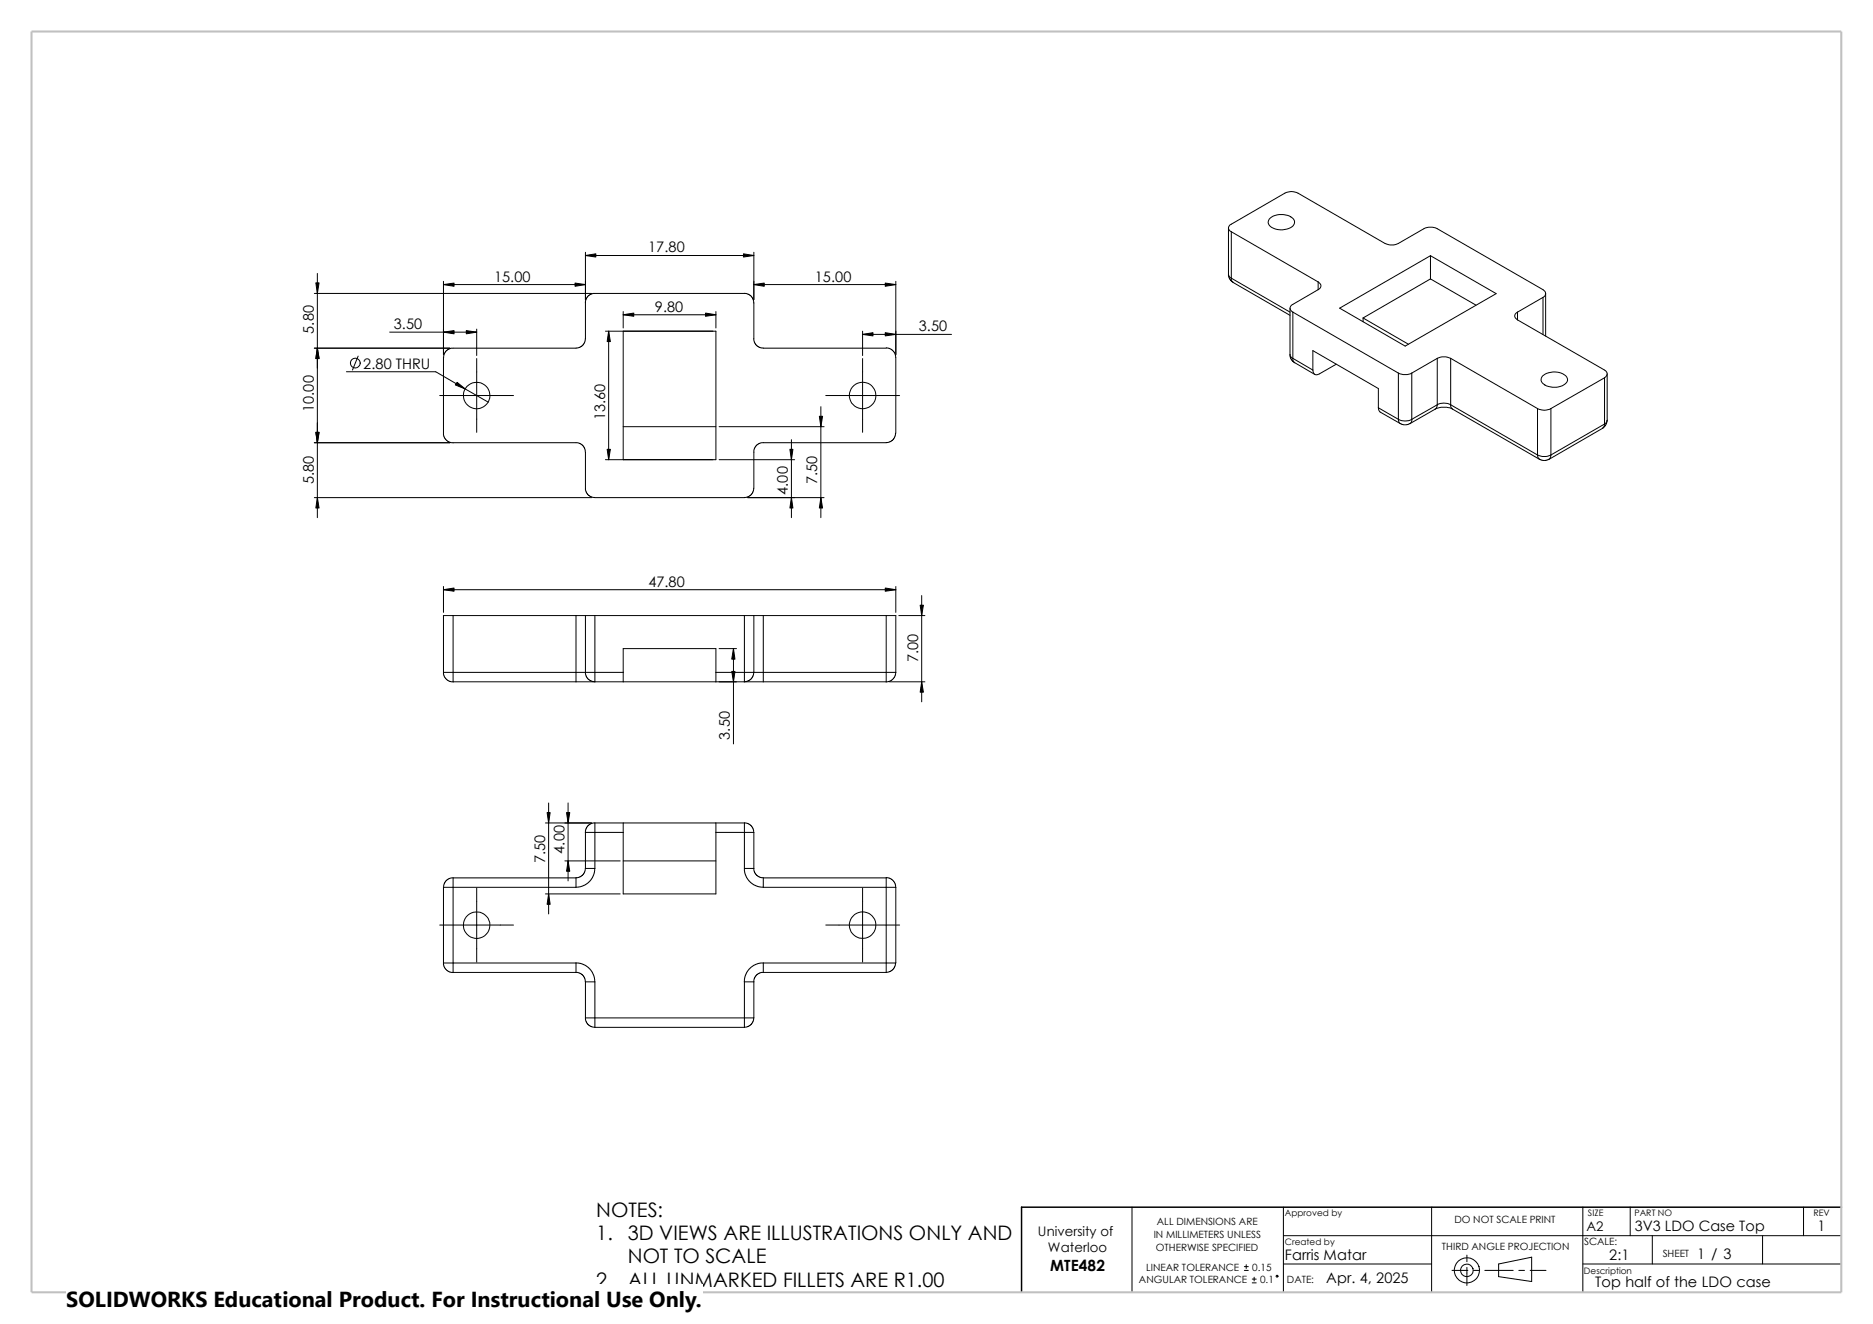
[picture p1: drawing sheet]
<svg xmlns="http://www.w3.org/2000/svg" width="420mm" height="297mm" viewBox="0 0 420 297" stroke-linecap="round" stroke-linejoin="round" font-family="sans-serif">
<g fill="none" stroke="#000" stroke-width=".22">
<path d="M131.3 56.6v10.6M131.3 57.3h37.7M169 56.6v10.6M275.5 51.1v10.4M276.1 52a.88 .88 0 0 1-.6-.9 .88 .88 0 0 1 .6-.8l12-7a3.2 3.2 0 0 1 3 0l19.5 11.3a3.5 3.5 0 0 0 3 0l5.7-3.3a3.5 3.5 0 0 1 3 0l23.7 13.7a.93 .93 0 0 1 .6 .8 .93 .93 0 0 1-.6 .9M276.1 52l19.5 11.2M276.1 52v10.4M284.9 48.9a4 4 0 0 1 5.3 .4 1.46 1.46 0 0 1-1.2 2 3.8 3.8 0 0 1-4.6-1.1v-.5zM320.8 57.4v5.2M70.5 78.1h30.4M70.5 65.8h62.2M71.2 61.3v54.8"/>
<path d="M80.3 79.9l-1.3 3.1M87.4 74.5h19.5M99.4 63.1v16.4M99.4 63.8h31.9M106.9 73.8v6M131.2 67.9l.2-.8 .3-.5 .6-.5 .7-.3h34.3l.7 .3 .5 .4 .5 1v8.9l.5 .9 .8 .6 .9 .2h27.5M131.3 67.9l-.1 8.5-.4 .9-.8 .6-.8 .2h-28l-1 .4-.6 .9-.2 .8v17.4l.6 1.1 1.2 .6h28.3l.5 .1 .8 .7 .4 .9 .1 9.1 .7 1.1 .5 .3 .9 .1 34.1-.1 1.1-.7 .4-.9 .1-9.1 .7-1.1 .5-.3 .9-.1M135.8 74.3h24.7v28.8h-24.7M136.5 74.3v28.8M139.7 69.9v3.7M139.7 74.3v28.8M139.7 70.6h20.8"/>
<path d="M160.5 69.9v3.7M169 63.8h31.9M193.4 74.3v5.5M193.4 75h20M198.7 78l.7 .1 .8 .6 .5 .8 .2 .7v17l-.4 1.1-.5 .5-1.3 .5h-27.5M200.9 63.1v16.4M275.5 61.5l.2 1.1 .8 .7M275.5 61.5l.1 .5 .5 .4M276.1 62.4l.1 .6 .3 .4M276.1 62.4l13.2 7.6M276.5 63.4l12.8 7.3M289.3 79.5l.2 1.1 .8 .8"/>
<path d="M289.3 79.5l.1 .5 .5 .4M289.3 69.1v10.4M289.9 70l23.7 13.7M289.9 70v10.4M295.6 63.2a.91 .91 0 0 1 .6 .9 .91 .91 0 0 1-.6 .9M295.6 65l-5.7 3.3a.91 .91 0 0 0-.6 .9 .91 .91 0 0 0 .6 .8M295.6 63.2v1.8M300.4 69.1l20.4-11.7 14.7 8.5-20.4 11.7zM305.6 71.3v.9M305.6 71.3l10.2 5.9M320.8 62.6l-15.2 8.7M320.8 62.6l10.2 5.9"/>
<path d="M340.3 70a.91 .91 0 0 0-.7 .9 .91 .91 0 0 0 .7 .9M340.3 71.8l19.5 11.2a.93 .93 0 0 1 .6 .9 .93 .93 0 0 1-.6 .9M340.3 70v1.8M346 66.7v8.3M346 66.7l-5.7 3.3M346.6 65.9v9.5M70.5 99.3h30.4M77.7 83.4h20l11.8 6.8M98.6 88.7h16.5M106.9 80.4v16.6M139.7 95.7h20.8M161.2 95.7h23.6"/>
<path d="M177.5 98.6v17.5M184.1 91.2v24.9M185.2 88.7h16.5M193.4 80.4v16.6M289.9 80.4l.1 .6 .3 .4 4.5 2.6M289.9 80.4l4.5 2.6M294.4 83v-4.3l14.7 8.5v4.3M299.6 81.7l-3.7 2.2a.89 .89 0 0 1-1.1 .1 .89 .89 0 0 1-.4-1M309.1 91.5l.1 .6 .3 .4 4.5 2.5M309.1 91.5l4.5 2.6M313.6 83.7a3.5 3.5 0 0 0 3 0M313.6 94.1a3.2 3.2 0 0 0 3 0"/>
<path d="M313.6 94.1l.1 .6 .3 .3M313.6 83.7v10.4M314 95l.7 .3h.7l.7-.3M316.6 94.1a.87 .87 0 0 1-.5 .9M316.6 83.7v10.4M321.8 91.8l-5.7 3.2M321.8 91.8a4.6 4.6 0 0 1 3.9 0M322.3 80.4a3.5 3.5 0 0 1 3 0M322.3 90.8a3.2 3.2 0 0 1 3 0M322.3 90.8l-.1 .6-.4 .4M322.3 80.4l-5.7 3.3M322.3 80.4v10.4"/>
<path d="M322.3 90.8l-5.7 3.3M325.3 90.8l.1 .6 .3 .4M325.3 80.4l19.5 11.3M325.3 80.4v10.4M325.3 90.8l19.5 11.3M325.7 91.8l19.5 11.2M344.8 91.7a3.2 3.2 0 0 0 3 0M344.8 91.7v10.4M345.9 84.3a4.1 4.1 0 0 1 5.4 .2 1.33 1.33 0 0 1-.9 2 4.1 4.1 0 0 1-4.7-.8l-.1-.9zM347.8 91.7v10.4M359.3 96.1l-12 6.9M359.8 95.1l-.1 .6-.4 .4"/>
<path d="M359.8 84.8l-12 6.9M359.8 84.8v10.3M359.8 95.1l-12 7M360.3 94.3l-.3 1.1-.7 .7M360.4 83.9v10.4l-.2 .4-.4 .4M70.5 111.6h62.2M161.2 103.1h17M167.6 111.6h17.2M344.8 102.1l.1 .6 .3 .3M344.8 102.1a3.5 3.5 0 0 0 3 0M345.2 103l.7 .3h.7l.7-.3M347.8 102.1l-.2 .6-.3 .3"/>
<path d="M99.4 131.6v5.8M99.4 132.3h101.5M101.6 138.1h27.6M101.6 138.1v12.7M101.6 138.1h-2.2v12.7M129.2 138.1h2.1M129.2 138.1v12.7M131.3 138.1h2.1M131.3 138.1v12.7M133.4 138.1v12.7M133.4 138.1h33.5M166.9 138.1v12.7"/>
<path d="M166.9 138.1h2.1M169 138.1v12.7M169 138.1h2.2M171.2 138.1h27.5M171.2 138.1v12.7M198.7 138.1h2.2v12.7M198.7 138.1v12.7M200.9 131.6v5.8M201.5 138.1h5.9M206.7 133.6v23.8M99.4 150.8h2.2M99.4 150.8l.1 .8 .5 .8 .8 .5 .8 .1"/>
<path d="M101.6 150.8h27.6M101.6 150.8v2.2h27.6M129.2 150.8h2.1M129.2 150.8v2.2M129.2 153h4.2M131.2 150.8l.2 .8 .6 .9 .5 .3 .9 .2M131.3 150.8h2.1M133.4 150.8v2.2M133.4 153h33.5M133.4 150.8h6.3M139.7 150.8v-5.3h20.8v5.3M139.7 150.8v2.2"/>
<path d="M160.5 150.8v2.2M160.5 150.8h6.4M161.2 145.5h3.9M164.5 145.5v21.4M166.9 150.8v2.2M166.9 150.8h2.1M166.9 153h4.3M169 150.8l-.1 .8-.5 .8-.7 .4-.8 .2M169 150.8h2.2M171.2 150.8h27.5M171.2 150.8v2.2M198.7 150.8v2.2h-27.5"/>
<path d="M198.7 150.8h2.2M199.4 153h8M200.9 150.8l-.2 .8-.5 .8-.8 .5-.7 .1M99.4 199.1v16.9M99.4 199.1h2.2M101.6 199.1v16.9M101.6 199.1h27.6M101.6 196.9h27.6M101.6 196.9v2.2M101.6 196.9l-.6 .1-.8 .4-.6 .8-.2 .9M106.9 199.3v16.5M122.3 184.6h10.4"/>
<path d="M123 180.1v24.9M126.7 193.1h12.4M127.4 180.1v17.5M129.2 196.9v2.2M131.3 194.8l-.2 .8-.5 .7-.6 .5-.8 .1M131.3 194.8h2.1M133.4 194.8l-.1 1-.4 1-.9 1.2-1.4 .8-1.4 .3M133.4 186.7h-2.1v8.1M133.4 184.6v2.1M133.4 184.6l-.6 .1-.8 .3-.6 .9-.2 .8M133.4 186.7v8.1M133.4 186.7h6.3"/>
<path d="M133.4 184.6h33.5M139.7 186.7v13.8h20.8v-13.8M139.7 193.1h20.8M139.7 184.6v2.1M160.5 184.6v2.1M160.5 186.7h6.4M166.9 186.7v8.1M166.9 194.8l.2 1.4 .9 1.5 1.5 1 1.7 .4M166.9 194.8h2.1M166.9 186.7h2.1M166.9 184.6v2.1M166.9 184.6l.8 .1 .9 .7 .3 .5 .1 .8"/>
<path d="M169 194.8l.2 .8 .6 .9 .5 .3 .9 .1M169 186.7v8.1M171.2 196.9h27.5v2.2M171.2 199.1h27.5M171.2 196.9v2.2M193.4 199.3v16.5M198.7 199.1v16.9M198.7 199.1h2.2M198.7 196.8l.7 .2 .8 .5 .5 .8 .2 .8M200.9 199.1v16.9M98.6 207.5h16.5M99.4 216h2.2"/>
<path d="M99.4 216l.1 .7 .5 .9 .8 .5 .8 .1M101.6 216h27.6v2.1M101.6 216v2.1h27.6M122.3 200.5h16.8M129.2 218.1l.8 .2 .6 .4 .5 .7 .2 .9M129.2 216l1 .1 .9 .4 1.2 .9 .8 1.4 .3 1.5M171.2 216h27.5M171.2 218.1h27.5M171.2 216l-1.5 .2-1.4 .9-1.1 1.5-.3 1.7M171.2 218.1l-.9 .2-.8 .6-.4 .8-.1 .6M171.2 216v2.1M185.2 207.5h16.5"/>
<path d="M198.7 216v2.1M198.7 216h2.2M200.8 216l-.1 .8-.6 .8-.6 .4-.8 .1M131.3 228.3h2.1M131.3 228.3l.1 .9 .4 .5 .7 .6 .9 .2M131.3 220.3h2.1M131.3 220.3v8M133.4 228.3v2.2M133.4 220.3v8M133.4 230.5h33.5M133.4 228.3h33.5M166.9 228.3v2.2"/>
<path d="M166.9 228.3h2.1M169 220.3v8M169 228.3l-.1 .9-.6 .7-.6 .4-.8 .2M169 220.3h-2.1v8M253.8 270.8v19.1M287.8 277.2h125.1M287.8 270.8v19.1M321 270.8v19.1M354.9 270.8v19.1M365.5 270.8v6.4M370.5 277.2v6.3M395.2 277.2v6.3"/>
<path d="M404.4 270.8v6.4M279 285h.9M279 284.1h.9M279.4 283.7v.9M280.8 287.8h.9M280.8 286.9h.9M281.2 286.5v.9M287.8 283.5h33.2M325.6 285h3.5M328.9 281.6v1.4M328.9 284.3v4.1M330.4 285h1.3"/>
<path d="M333 285h6.3M336 283.5l7.5-1.5v5.5l-7.5-1.1zM340.6 285h1.2M343.1 285h3.6M354.9 283.5h58"/>
<circle cx="79.7" cy="81.5" r="1.1"/>
<circle cx="106.9" cy="88.7" r="2.97"/>
<circle cx="193.4" cy="88.7" r="2.97"/>
<circle cx="106.9" cy="207.5" r="2.99"/>
<circle cx="193.4" cy="207.5" r="2.99"/>
<circle cx="286.4" cy="286.3" r=".21"/>
<circle cx="328.9" cy="285" r="1.42"/>
<circle cx="328.9" cy="285" r="2.83"/>
</g>
<path d="M412.9 270.8h-183.8v19.1" fill="none" stroke="#000" stroke-width=".34"/>
<path d="M7.1 7.1h405.8v282.8h-405.8z" fill="none" stroke="#c0c0c0" stroke-width=".47"/>
<g fill="#000" stroke="#000" stroke-width=".22">
<path d="M131.3 57.3l2.3-.4v.8zM166.7 56.9l2.3 .4-2.3 .4zM71.2 78.1l.3 2.3h-.7zM70.8 63.5h.7l-.3 2.3zM99.4 74.5l2.4-.3v.7zM99.4 63.8l2.4-.3v.7zM104.6 74.2l2.3 .3-2.3 .4zM128.9 63.5l2.4 .3-2.4 .4zM136.5 74.3l.4 2.3h-.8zM139.7 70.6l2.4-.4v.8zM158.2 70.2l2.3 .4-2.3 .4zM169 63.8l2.4-.3v.7z"/>
<path d="M193.4 75l2.3-.4v.8zM198.5 63.5l2.4 .3-2.4 .4zM198.5 74.6l2.4 .4-2.4 .4zM70.8 97h.7l-.3 2.3zM102.5 85.8l1.8 1.4-2.2-.8zM183.7 93.4h.7l-.3 2.3zM71.2 111.6l.3 2.4h-.7zM136.1 100.8h.8l-.4 2.3zM177.5 111.6l.3 2.4h-.7zM177.1 100.8h.7l-.3 2.3zM184.1 111.6l.3 2.4h-.7zM99.4 132.3l2.4-.4v.7z"/>
<path d="M198.5 131.9l2.4 .4-2.4 .3zM206.3 135.8h.8l-.4 2.3zM164.5 145.5l.3 2.4h-.7zM164.1 150.6h.7l-.3 2.4zM206.7 153l.4 2.3h-.8zM122.7 182.3h.7l-.4 2.3zM127.4 193.1l.4 2.4h-.8zM127 182.3h.8l-.4 2.3zM123 200.5l.4 2.4h-.7z"/>
</g>
<path d="M14.9 288.1h142.6v8.9h-142.6z" fill="#fff"/>
<text font-size="4.9" x="14.9" y="293.3">SOLIDWORKS Educational Product. For Instructional Use Only.</text>
<g font-size="4.5">
<text x="133.7" y="273.1">NOTES:</text>
<text x="133.7" y="278.3">1.</text>
<text x="140.8" y="278.3">3D VIEWS ARE ILLUSTRATIONS ONLY AND</text>
<text x="140.8" y="283.4">NOT TO SCALE</text>
<text x="133.7" y="288.6">2.</text>
<text x="140.8" y="288.6">ALL UNMARKED FILLETS ARE R1.00</text>
</g>
<text font-size="3.5" x="235.5" y="285">MTE482</text>
<g font-size="3.3">
<text x="145.3" y="56.6">17.80</text>
<text x="110.8" y="63.2">15.00</text>
<text x="182.7" y="63.2">15.00</text>
<text x="146.9" y="69.9">9.80</text>
<text x="70.4" y="74.8" transform="rotate(-90 70.4 74.8)">5.80</text>
<text x="88.3" y="73.8">3.50</text>
<text x="206.1" y="74.3">3.50</text>
<text x="81.4" y="82.7">2.80 THRU</text>
<text x="70.4" y="92.4" transform="rotate(-90 70.4 92.4)">10.00</text>
<text x="135.7" y="94.2" transform="rotate(-90 135.7 94.2)">13.60</text>
<text x="70.4" y="108.6" transform="rotate(-90 70.4 108.6)">5.80</text>
<text x="176.7" y="111" transform="rotate(-90 176.7 111)">4.00</text>
<text x="183.3" y="108.6" transform="rotate(-90 183.3 108.6)">7.50</text>
<text x="145.4" y="131.6">47.80</text>
<text x="205.9" y="148.5" transform="rotate(-90 205.9 148.5)">7.00</text>
<text x="163.7" y="165.9" transform="rotate(-90 163.7 165.9)">3.50</text>
<text x="126.6" y="191.5" transform="rotate(-90 126.6 191.5)">4.00</text>
<text x="122.2" y="193.7" transform="rotate(-90 122.2 193.7)">7.50</text>
<text x="407.5" y="276.1">1</text>
<text x="288.1" y="282.7">Farris Matar</text>
<text x="297.4" y="287.8">Apr. 4, 2025</text>
<text x="360.8" y="282.7">2:1</text>
<text x="380.5" y="282.3">1 / 3</text>
<text x="357.7" y="288.6">Top half of the LDO case</text>
</g>
<text font-size="3.2" x="366.6" y="276.1">3V3 LDO Case Top</text>
<g font-size="3">
<text x="232.7" y="277.2">University of</text>
<text x="235" y="280.9">Waterloo</text>
<text x="355.7" y="276.1">A2</text>
</g>
<g font-size="2.2">
<text x="259.4" y="274.7">ALL DIMENSIONS ARE</text>
<text x="326.1" y="274.4">DO NOT SCALE PRINT</text>
<text x="258.7" y="277.7">IN MILLIMETERS UNLESS</text>
<text x="259.2" y="280.7">OTHERWISE SPECIFIED</text>
<text x="323.3" y="280.4">THIRD ANGLE PROJECTION</text>
<text x="355.2" y="279.3">SCALE:</text>
<text x="372.8" y="282">SHEET</text>
<text x="255.4" y="287.9">ANGULAR TOLERANCE</text>
<text x="257" y="285">LINEAR TOLERANCE</text>
<text x="280.8" y="285">0.15</text>
<text x="282.6" y="287.9">0.1</text>
<text x="288.6" y="287.9">DATE:</text>
</g>
<g font-size="2">
<text x="288.1" y="272.8">Approved by</text>
<text x="356.1" y="272.7">SIZE</text>
<text x="366.5" y="272.7">PART NO</text>
<text x="406.6" y="272.7">REV</text>
<text x="288.1" y="279.2">Created by</text>
<text x="355.2" y="285.7">Description</text>
</g>
</svg>
